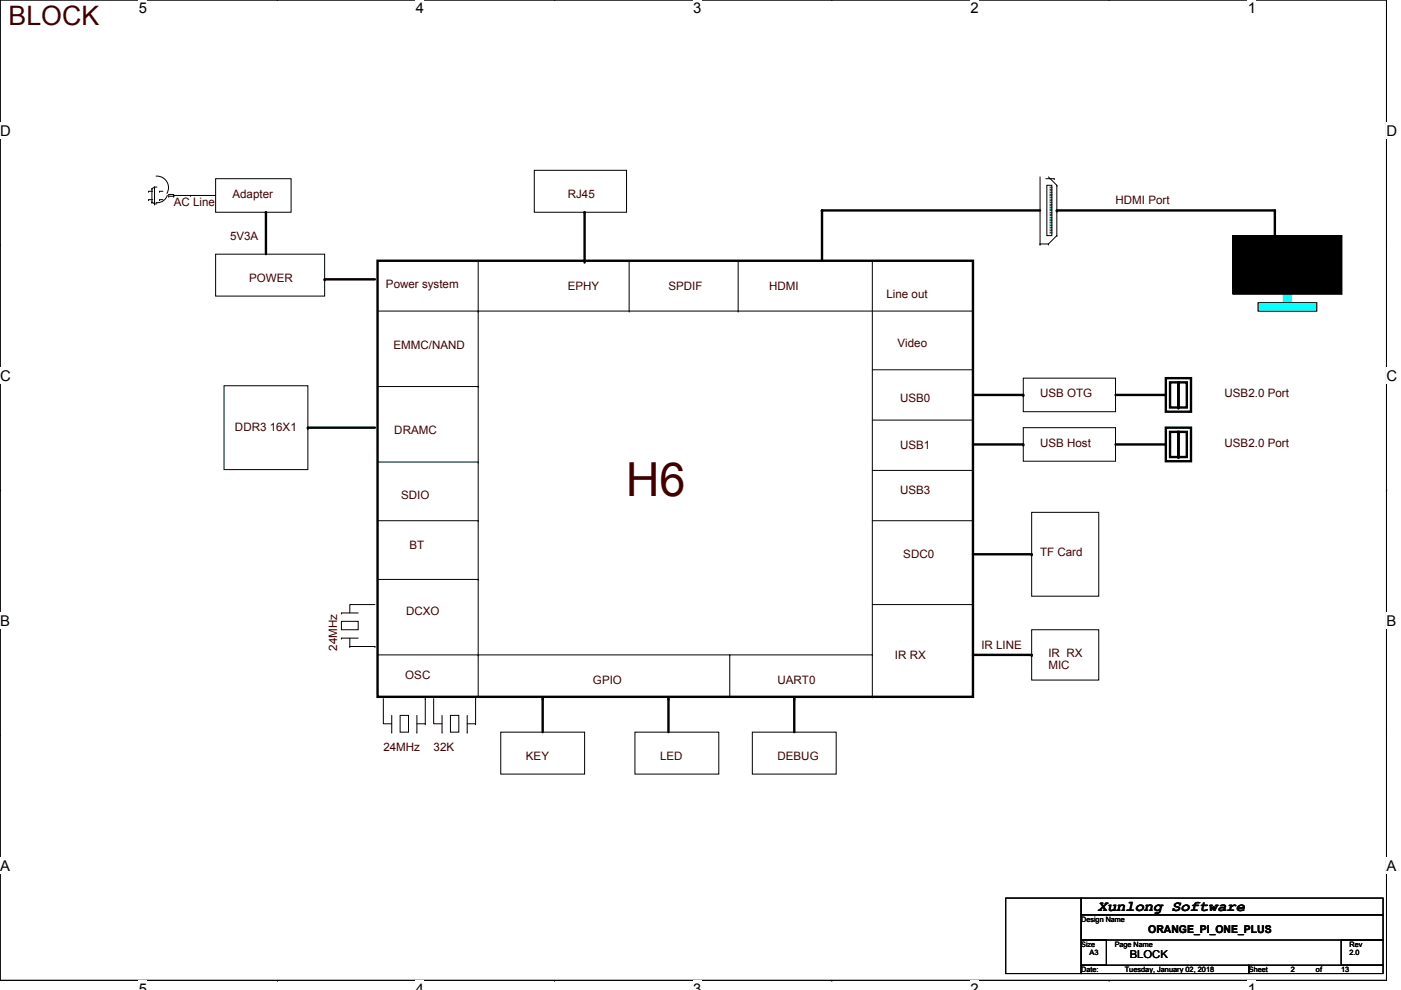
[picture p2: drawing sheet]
<svg xmlns="http://www.w3.org/2000/svg" width="297mm" height="210mm" viewBox="0 0 297 210" stroke-linecap="round" stroke-linejoin="round" font-family="sans-serif">
<path d="M0 0h294v207.9h-294z" fill="none" stroke="#000" stroke-width=".21"/>
<g fill="#fff">
<path d="M29.4 0h1.8v3.5h-1.8z"/>
<path d="M29.4 207.9h1.8v2h-1.8z"/>
</g>
<path d="M58.8 0h.1M58.8 207.9h.1" fill="none" stroke="#000" stroke-width=".21"/>
<g fill="#fff">
<path d="M88.2 0h1.7v3.5h-1.7z"/>
<path d="M88.2 207.9h1.7v2h-1.7z"/>
</g>
<path d="M117.6 0h.1M117.6 207.9h.1" fill="none" stroke="#000" stroke-width=".21"/>
<g fill="#fff">
<path d="M147 0h1.7v3.5h-1.7z"/>
<path d="M147 207.9h1.7v2h-1.7z"/>
</g>
<path d="M176.4 0h.1M176.4 207.9h.1" fill="none" stroke="#000" stroke-width=".21"/>
<g fill="#fff">
<path d="M205.7 0h1.8v3.5h-1.8z"/>
<path d="M205.7 207.9h1.8v2h-1.8z"/>
</g>
<path d="M235.2 0h.1M235.2 207.9h.1" fill="none" stroke="#000" stroke-width=".21"/>
<g fill="#fff">
<path d="M264.5 0h1.8v3.5h-1.8z"/>
<path d="M264.5 207.9h1.8v2h-1.8z"/>
<path d="M0 26h2.3v3.4h-2.3z"/>
<path d="M294 26h2.2v3.4h-2.2z"/>
<path d="M0 77.9h2.3v3.5h-2.3z"/>
<path d="M294 77.9h2.2v3.5h-2.2z"/>
</g>
<path d="M0 51.9h.1M294 51.9h.1" fill="none" stroke="#000" stroke-width=".21"/>
<g fill="#fff">
<path d="M0 129.9h2.1v3.4h-2.1z"/>
<path d="M294 129.9h2v3.4h-2z"/>
</g>
<path d="M0 103.9h.1M294 103.9h.1" fill="none" stroke="#000" stroke-width=".21"/>
<g fill="#fff">
<path d="M0 181.8h2.1v3.5h-2.1z"/>
<path d="M294 181.8h2v3.5h-2z"/>
</g>
<g fill="none" stroke="#000" stroke-width=".21">
<path d="M0 155.9h.1M88.4 155.2h.1M88.4 151.7v3.5M88.4 153.5h1.8M90.2 153.5h.1M90.2 148.1h.1M90.2 148.1v5.4M91.9 148.1v5.4h1.8M93.7 155.2h.1M93.7 151.7v3.5M99.1 155.2h.1M99.1 153.5h1.7"/>
<path d="M99.1 151.7v3.5M100.8 148.1h.1M100.8 153.5h.1M100.8 148.1v5.4M294 155.9h.1"/>
</g>
<path d="M206.3 83.7h10.7M236.5 83.7h10.7M249.8 81.1v5.3M206.3 117.5h12.4M206.3 138.9h12.4M115.1 148.1v7.1M141.7 148.1v7.1M168.4 148.1v7.1" fill="none" stroke="#000" stroke-width=".51"/>
<g fill="#000">
<circle cx="217" cy="83.7" r=".25"/>
<circle cx="247.2" cy="83.7" r=".25"/>
<circle cx="249.8" cy="86.4" r=".25"/>
<circle cx="218.7" cy="117.5" r=".25"/>
<circle cx="218.7" cy="138.9" r=".25"/>
<circle cx="115.1" cy="148.1" r=".25"/>
<circle cx="141.7" cy="148.1" r=".25"/>
<circle cx="168.4" cy="148.1" r=".25"/>
</g>
<path d="M266.7 64.2h12.5v1.8h-12.5z" fill-rule="evenodd" fill="#0ff"/>
<path d="M266.7 64.2h12.5v1.8h-12.5z" fill="none" stroke="#0ff" stroke-width=".21"/>
<path d="M272.1 62.4h1.8v1.8h-1.8z" fill-rule="evenodd" fill="#0ff"/>
<path d="M272.1 62.4h1.8v1.8h-1.8z" fill="none" stroke="#0ff" stroke-width=".21"/>
<path d="M261.7 50.3h22.5v11.8h-22.5z" fill-rule="evenodd" fill="#808080"/>
<path d="M261.7 50.3h22.5v11.8h-22.5z" fill="none" stroke="#808080" stroke-width=".21"/>
<path d="M261.4 50h23.1v12.4h-23.1z" fill-rule="evenodd" fill="#000"/>
<path d="M220.5 37.5v14.2M221.7 37.9h1.8M222.3 37.5l1.8 1.8M223.5 37.9h.1M224.1 39.3h.1M220.5 51.7h.1M261.4 50h23.1v12.4h-23.1z" fill="none" stroke="#000" stroke-width=".21"/>
<path d="M222.6 40.2h.4v.1h-.4z" fill-rule="evenodd" fill="#008080"/>
<path d="M222.6 40.2h.4v.1h-.4z" fill="none" stroke="#008080" stroke-width=".21"/>
<path d="M222.6 39.7h.4v.1h-.4z" fill-rule="evenodd" fill="#008080"/>
<path d="M222.6 39.7h.4v.1h-.4z" fill="none" stroke="#008080" stroke-width=".21"/>
<path d="M224.1 39.3v10.7M220.5 51.7h.1M220.5 51.7h1.8M222.3 51.7h.1M224.1 50h.1M224.1 50l-1.8 1.7" fill="none" stroke="#000" stroke-width=".21"/>
<path d="M222.6 43.4h.4v.2h-.4z" fill-rule="evenodd" fill="#008080"/>
<path d="M222.6 43.4h.4v.2h-.4z" fill="none" stroke="#008080" stroke-width=".21"/>
<path d="M222.6 42.8h.4v.2h-.4z" fill-rule="evenodd" fill="#008080"/>
<path d="M222.6 42.8h.4v.2h-.4z" fill="none" stroke="#008080" stroke-width=".21"/>
<path d="M222.6 41.8h.4v.2h-.4z" fill-rule="evenodd" fill="#008080"/>
<path d="M222.6 41.8h.4v.2h-.4z" fill="none" stroke="#008080" stroke-width=".21"/>
<path d="M222.6 41.2h.4v.2h-.4z" fill-rule="evenodd" fill="#008080"/>
<path d="M222.6 41.2h.4v.2h-.4z" fill="none" stroke="#008080" stroke-width=".21"/>
<path d="M222.6 40.7h.4v.2h-.4z" fill-rule="evenodd" fill="#008080"/>
<path d="M222.6 40.7h.4v.2h-.4z" fill="none" stroke="#008080" stroke-width=".21"/>
<path d="M222.6 44.4h.4v.2h-.4z" fill-rule="evenodd" fill="#008080"/>
<path d="M222.6 44.4h.4v.2h-.4z" fill="none" stroke="#008080" stroke-width=".21"/>
<path d="M222.6 45.5h.4v.2h-.4z" fill-rule="evenodd" fill="#008080"/>
<path d="M222.6 45.5h.4v.2h-.4z" fill="none" stroke="#008080" stroke-width=".21"/>
<path d="M222.6 45h.4v.2h-.4z" fill-rule="evenodd" fill="#008080"/>
<path d="M222.6 45h.4v.2h-.4z" fill="none" stroke="#008080" stroke-width=".21"/>
<path d="M222.6 43.9h.4v.2h-.4z" fill-rule="evenodd" fill="#008080"/>
<path d="M222.6 43.9h.4v.2h-.4z" fill="none" stroke="#008080" stroke-width=".21"/>
<path d="M222.6 42.3h.4v.2h-.4z" fill-rule="evenodd" fill="#008080"/>
<path d="M222.6 42.3h.4v.2h-.4z" fill="none" stroke="#008080" stroke-width=".21"/>
<path d="M222.6 49.2h.4v.2h-.4z" fill-rule="evenodd" fill="#008080"/>
<path d="M222.6 49.2h.4v.2h-.4z" fill="none" stroke="#008080" stroke-width=".21"/>
<path d="M222.6 48.2h.4v.1h-.4z" fill-rule="evenodd" fill="#008080"/>
<path d="M222.6 48.2h.4v.1h-.4z" fill="none" stroke="#008080" stroke-width=".21"/>
<path d="M222.6 46.6h.4v.2h-.4z" fill-rule="evenodd" fill="#008080"/>
<path d="M222.6 46.6h.4v.2h-.4z" fill="none" stroke="#008080" stroke-width=".21"/>
<path d="M222.6 47.7h.4v.1h-.4z" fill-rule="evenodd" fill="#008080"/>
<path d="M222.6 47.7h.4v.1h-.4z" fill="none" stroke="#008080" stroke-width=".21"/>
<path d="M222.6 47.1h.4v.2h-.4z" fill-rule="evenodd" fill="#008080"/>
<path d="M222.6 47.1h.4v.2h-.4z" fill="none" stroke="#008080" stroke-width=".21"/>
<path d="M222.6 46.1h.4v.1h-.4z" fill-rule="evenodd" fill="#008080"/>
<path d="M222.6 46.1h.4v.1h-.4z" fill="none" stroke="#008080" stroke-width=".21"/>
<path d="M222.6 48.7h.4v.2h-.4z" fill-rule="evenodd" fill="#008080"/>
<path d="M222.6 48.7h.4v.2h-.4z" fill="none" stroke="#008080" stroke-width=".21"/>
<g fill="none" stroke="#000" stroke-width=".51">
<path d="M56.4 45v8.9M68.8 59.2h10.7M80 55.3h126.3v92.4h-126.3zM123.9 45v10.7M220.5 44.6h-46.2v10.7M224.1 44.6h46.2v5.4M65.3 90.7h14.2M206.3 94.2h10.7M236.5 94.2h10.7M247.2 80.2h5.3v7.1h-5.3zM247.2 90.7h5.3v7.1h-5.3zM248.1 81.1h1.7v5.3h-1.7z"/>
<path d="M248.1 91.6h1.7v5.3h-1.7zM249.8 81.1h1.8v5.3h-1.8zM249.8 91.6h1.8v5.3h-1.8zM249.8 91.6v5.3"/>
</g>
<g fill="#000">
<circle cx="56.4" cy="45" r=".25"/>
<circle cx="68.8" cy="59.2" r=".25"/>
<circle cx="123.9" cy="45" r=".25"/>
<circle cx="174.3" cy="44.6" r=".25"/>
<circle cx="224.1" cy="44.6" r=".25"/>
<circle cx="270.3" cy="44.6" r=".25"/>
<circle cx="65.3" cy="90.7" r=".25"/>
<circle cx="217" cy="94.2" r=".25"/>
<circle cx="247.2" cy="94.2" r=".25"/>
<circle cx="249.8" cy="96.9" r=".25"/>
</g>
<g fill="none" stroke="#000" stroke-width=".21">
<path d="M32.8 39.7h.1M32.8 39.7l-.6 .3M32.8 39.7v3.5M32.8 39.7h.5M33.1 37.3a2.45 2.45 0 0 1 2.3 3.7M45.7 37.9h16v7.1h-16zM113.3 36.1h19.5v8.9h-19.5zM222 39.3h1v10.7h-1zM31.5 42.3h.1M31.5 40.6h.1M31.5 40.6h.9M31.5 42.3h.9"/>
<path d="M32.2 42.8h.1M32.2 40h.1M32.2 40v2.8M32.2 42.8l.6 .4M32.8 43.2h.1M32.8 43.2h.5M33.8 40.6h.1M33.8 42.3h.1M33.8 40.6h.7M33.8 42.3h.7M35.5 41.4a2.1 2.1 0 0 1-2.4 1.5M35.8 41.2h.1"/>
<path d="M35.8 41.6h.1M35.8 41.2h1v.4M35.8 41.6h1M36.8 41.4h.1M36.8 41.6h.1M36.8 41.4h8.9M40.4 41.4h.1M45.7 53.9h23.1v8.9h-23.1zM101.4 55.3v92.4M133.4 55.3v10.7M156.5 55.3v10.7M185 55.3v92.4"/>
<path d="M80 66h126.3M101.4 66h.1M133.4 66h.1M156.5 66h.1M185 78.4h21.3M206.3 66h.1M206.3 78.4h.1M266.7 64.2h12.5v1.8h-12.5zM47.5 81.8h17.8v17.8h-17.8zM80 98h21.4M80 82h21.4M101.4 98h.1"/>
<path d="M101.4 82h.1M185 99.7h21.3M185 89.1h21.3M206.3 99.7h.1M206.3 89.1h.1M217 80.2h19.5v7.1h-19.5zM217 90.7h19.5v7.1h-19.5zM80 110.4h21.4M101.4 110.4h.1M185 110.4h21.3M206.3 110.4h.1M218.7 108.6h14.3v17.8h-14.3z"/>
<path d="M72.4 131.7h3.5v1.8h-3.5zM72.4 135.3h.1M72.4 130h.1M72.4 135.3h3.5M72.4 130h3.5M74.2 137.1h.1M74.2 137.1h5.3M74.2 135.3v1.8M79.5 137.1h.1M79.5 128.2h-5.3v1.8M80 138.9h105M80 122.9h21.4"/>
<path d="M101.4 138.9h.1M101.4 122.9h.1M154.7 138.9h.1M154.7 138.9v8.8M185 138.9h.1M185 128.2h21.3M206.3 128.2h.1M218.7 133.5h14.3v10.7h-14.3zM81.3 148.1v5.4h1.8M83.1 155.2h.1M83.1 151.7v3.5M84.8 151.7h1.8v3.5h-1.8z"/>
<path d="M95.5 151.7h1.8v3.5h-1.8zM106.2 155.2h17.7v8.9h-17.7zM134.6 155.2h17.8v8.9h-17.8zM159.5 155.2h17.8v8.9h-17.8zM185 147.7h.1M213.2 190.4h16v16h-16zM229.2 190.4h64v3.6h-64zM229.2 194h64v5.3h-64zM229.2 199.3h5.4v5.3h-5.4zM284.3 199.3h8.9v5.3h-8.9zM229.2 204.6h35.6v1.8h-35.6zM264.8 204.6h28.4v1.8h-28.4z"/>
</g>
<text font-size="9.9" fill="#400000" x="132.7" y="105.1">H6</text>
<text font-size="5.7" fill="#400000" x="1.8" y="5.2">BLOCK</text>
<text font-size="3.2" x="232.8" y="193.1">Xunlong Software</text>
<g font-size="3.1">
<text x="29.4" y="2.8">5</text>
<text x="88.2" y="2.8">4</text>
<text x="147" y="2.8">3</text>
<text x="205.7" y="2.8">2</text>
<text x="264.5" y="2.8">1</text>
<text x="0" y="28.7">D</text>
<text x="294" y="28.7">D</text>
<text x="0" y="80.7">C</text>
<text x="294" y="80.7">C</text>
<text x="0" y="132.7">B</text>
<text x="294" y="132.7">B</text>
<text x="0" y="184.6">A</text>
<text x="294" y="184.6">A</text>
<text x="29.4" y="210.7">5</text>
<text x="88.2" y="210.7">4</text>
<text x="147" y="210.7">3</text>
<text x="205.7" y="210.7">2</text>
<text x="264.5" y="210.7">1</text>
</g>
<g font-size="2.5" fill="#400000">
<text x="49.3" y="41.9">Adapter</text>
<text x="120.4" y="41.9">RJ45</text>
<text x="36.8" y="43.7">AC Line</text>
<text x="236.5" y="43.3">HDMI Port</text>
<text x="48.8" y="50.8">5V3A</text>
<text x="52.8" y="59.7">POWER</text>
<text x="81.8" y="61.1">Power system</text>
<text x="120.4" y="61.5">EPHY</text>
<text x="141.7" y="61.5">SPDIF</text>
<text x="163.1" y="61.5">HDMI</text>
<text x="188" y="63.2">Line out</text>
<text x="83.4" y="73.9">EMMC/NAND</text>
<text x="190.3" y="73.5">Video</text>
<text x="190.8" y="85.3">USB0</text>
<text x="220.5" y="84.2">USB OTG</text>
<text x="259.6" y="84.2">USB2.0 Port</text>
<text x="49.8" y="91.3">DDR3 16X1</text>
<text x="83.6" y="92">DRAMC</text>
<text x="190.8" y="95.2">USB1</text>
<text x="220.5" y="94.7">USB Host</text>
<text x="259.6" y="94.9">USB2.0 Port</text>
<text x="85" y="105.7">SDIO</text>
<text x="190.8" y="104.8">USB3</text>
<text x="86.8" y="116.4">BT</text>
<text x="191.5" y="118.4">SDC0</text>
<text x="220.5" y="118">TF Card</text>
<text x="86.1" y="130.4">DCXO</text>
<text x="71.5" y="138" transform="rotate(-90 71.5 138)">24MHz</text>
<text x="208.1" y="137.5">IR LINE</text>
<text x="85.9" y="143.9">OSC</text>
<text x="189.7" y="139.7">IR RX</text>
<text x="222.3" y="139.3">IR RX</text>
<text x="222.3" y="141.9">MIC</text>
<text x="125.7" y="145">GPIO</text>
<text x="164.8" y="145">UART0</text>
<text x="81.3" y="159.3">24MHz</text>
<text x="91.9" y="159.3">32K</text>
<text x="111.5" y="161">KEY</text>
<text x="140" y="161">LED</text>
<text x="164.8" y="161">DEBUG</text>
</g>
<g font-size="2.3">
<text x="243.5" y="197.9">ORANGE_PI_ONE_PLUS</text>
<text x="239.5" y="203.2">BLOCK</text>
</g>
<g font-size="1.6">
<text x="229.2" y="195.4">Design Name</text>
<text x="229.2" y="200.7">Size</text>
<text x="231" y="202.5">A3</text>
<text x="236.3" y="200.7">Page Name</text>
<text x="286.1" y="200.7">Rev</text>
<text x="286.1" y="202.5">2.0</text>
<text x="229.2" y="206.1">Date:</text>
<text x="238.5" y="206.1">Tuesday, January 02, 2018</text>
<text x="264.8" y="206.1">Sheet</text>
<text x="273.7" y="206.1">2</text>
<text x="279" y="206.1">of</text>
<text x="284.3" y="206.1">13</text>
</g>
</svg>
